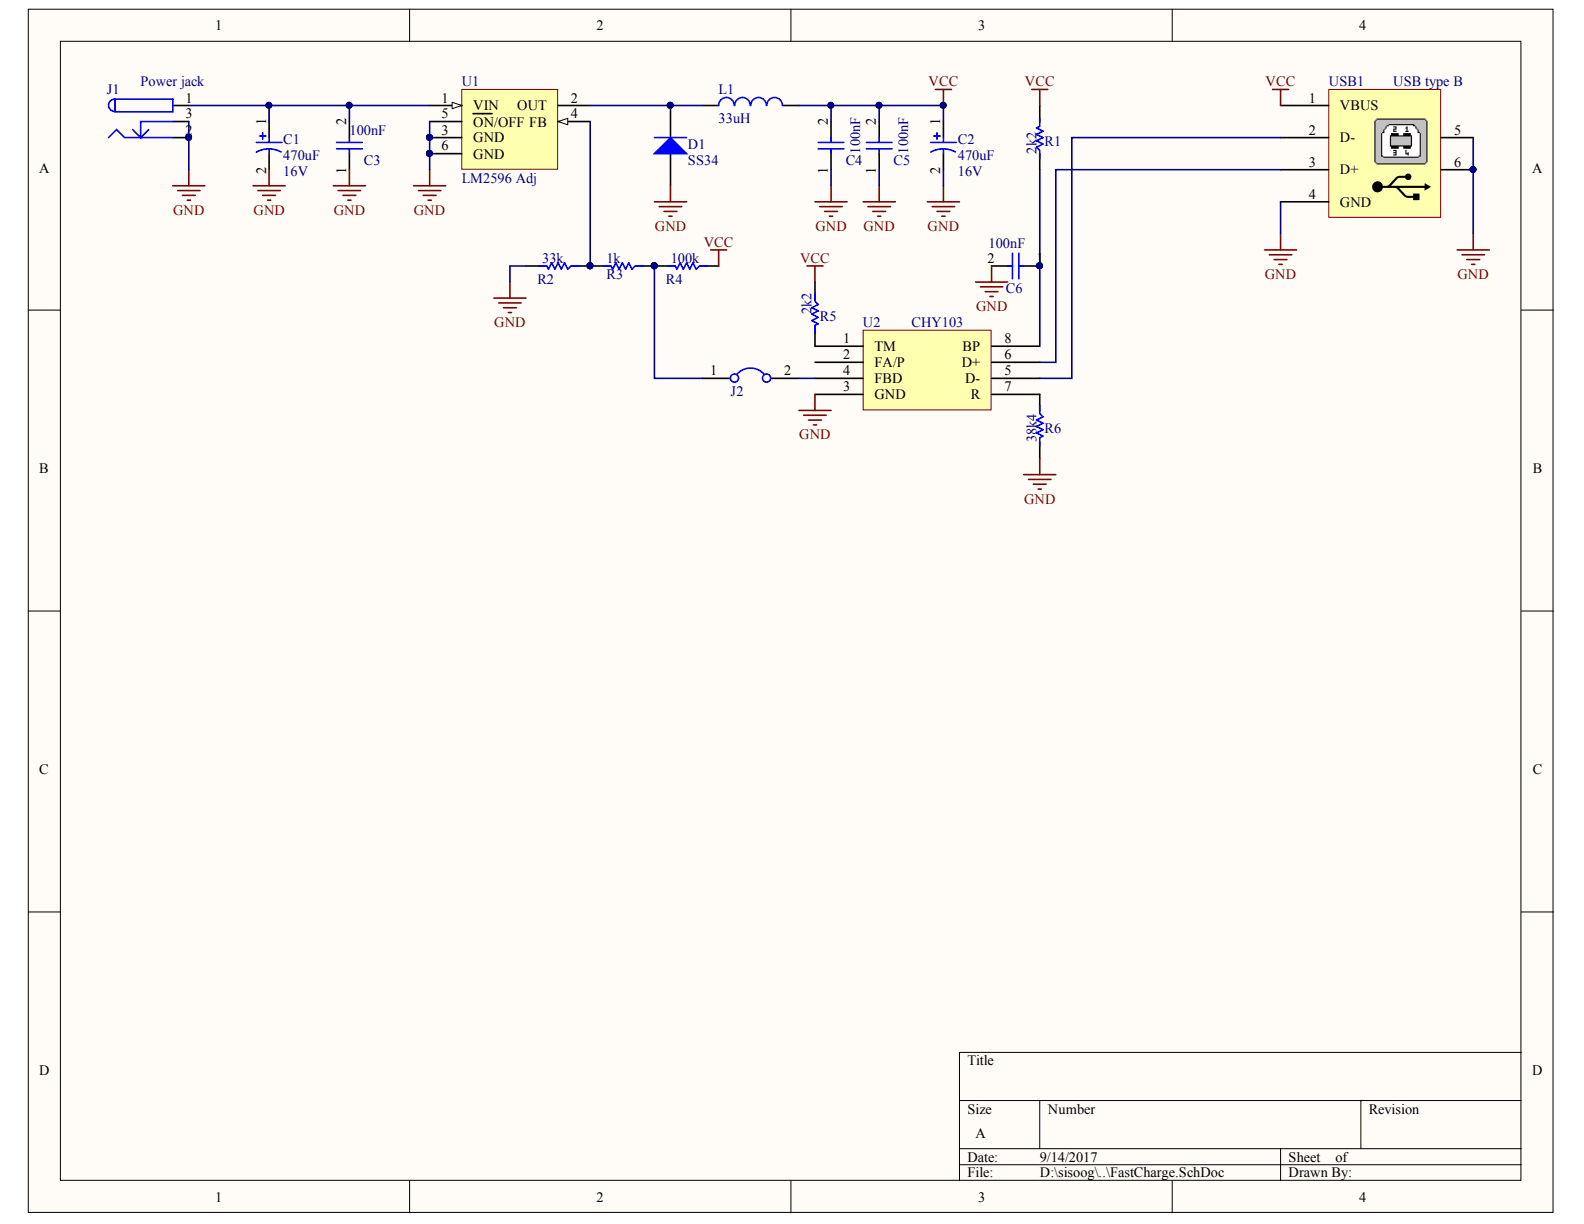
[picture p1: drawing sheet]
# Altium project FastCharge.PrjPcb
1 sheet, 19 parts. Net scope: global (net labels, ports and power ports of the same name join across sheets).
Board file: FASTCHARGE.PcbDoc

## Sheet FastCharge.SchDoc
size A

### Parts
C1  470uF  [Cap 3.5mm]
C2  470uF  [Cap 3.5mm]
C3  100nF  [SMD 0805]
C4  100nF  [SMD 0805]
C5  100nF  [SMD 0805]
C6  100nF  [SMD 0805]
D1  SS34  [DIODE DO-214AC SMD]
J1  Power jack  [Power Jack]
J2  JUMPER  [Jumper Header 2X1]  (value not drawn)
L1  33uH  [Inductor 5.8mm]
R1  2k2  [0805_1/8W]
R2  33k  [0805_1/8W]
R3  1k  [0805_1/8W]
R4  100k  [0805_1/8W]
R5  2k2  [0805_1/8W]
R6  38k4  [0805_1/8W]
U1  LM2596 Adj  [TO-263 5 LEAD]
U2  CHY103  [SOIC 8-Lead  (3.8mm)]
USB1  USB Connector-B Type  [USB2.5-2H4C]  (value not drawn)

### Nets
GND: C1.2 C2.2 C3.1 C4.1 C5.1 C6.2 D1.1(A) J1.2 J1.3 R2.2 R6.2 U1.3(GND) U1.5(~{ON}/OFF) U1.6(GND) U2.3(GND) USB1.4(GND) USB1.5 USB1.6
VCC: C2.1 C4.2 C5.2 L1.2 R1.2 R4.1 R5.1 USB1.1(VBUS)
NetC1_1: C1.1 C3.2 J1.1 U1.1(VIN)
NetC6_1: C6.1 R1.1 U2.8(BP)
NetD1_2: D1.2(K) L1.1 U1.2(OUT)
NetJ2_1: J2.1 R3.1 R4.2
NetJ2_2: J2.2 U2.4(FBD)
NetR2_1: R2.1 R3.2 U1.4(FB)
NetR5_2: R5.2 U2.1(TM)
NetR6_1: R6.1 U2.7(R)
NetU2_5: U2.5(D-) USB1.2(D-)
NetU2_6: U2.6(D+) USB1.3(D+)

Not connected (* = marked no-connect by the designer): U2 2(FA/P)
